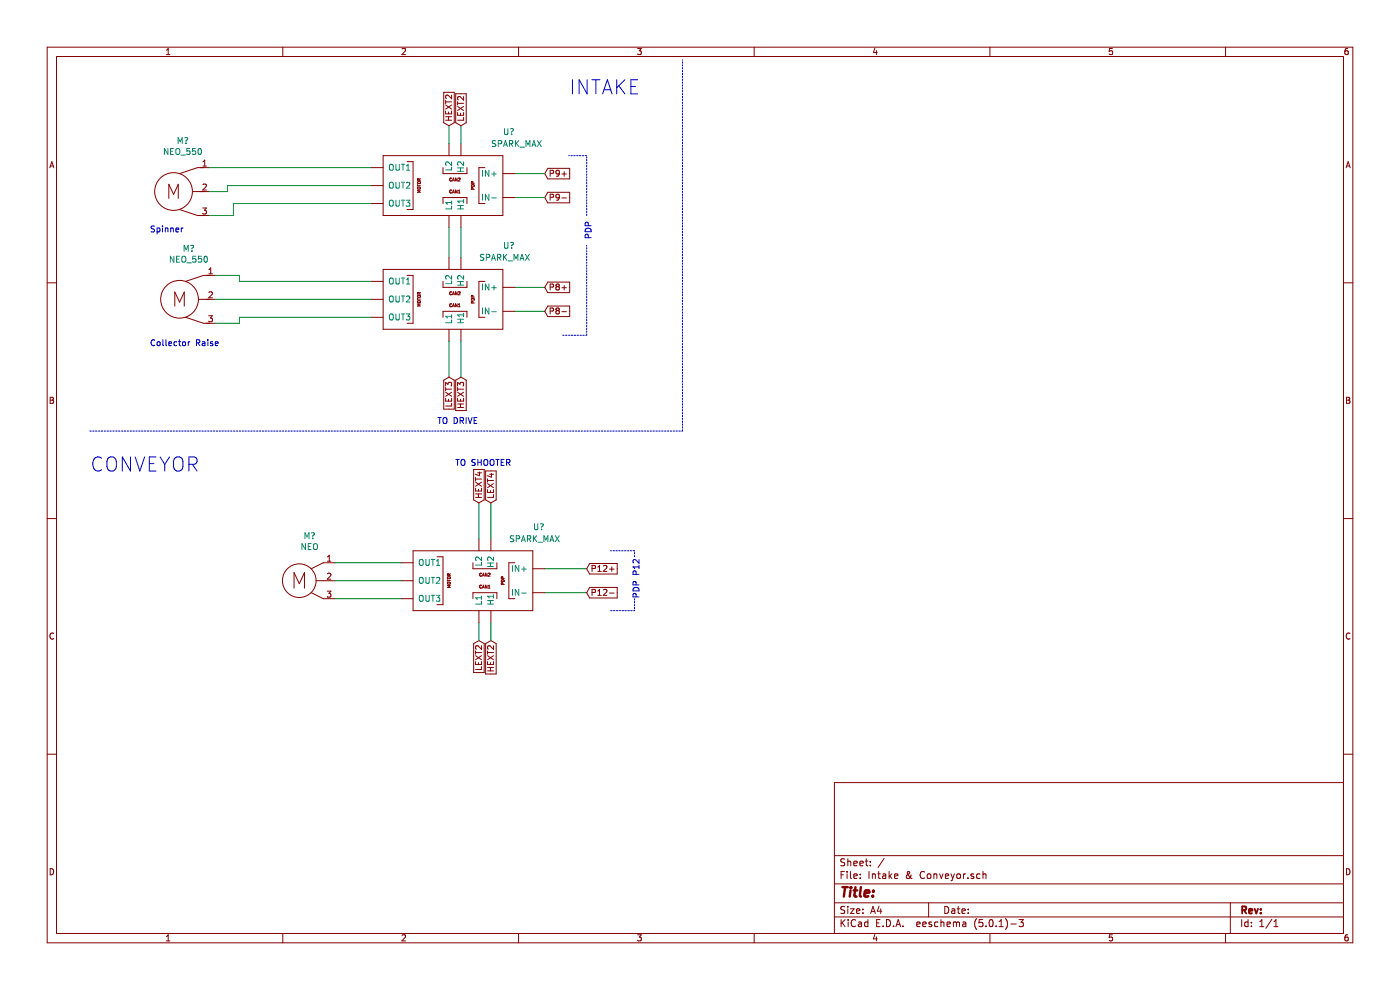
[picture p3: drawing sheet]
EESchema Schematic File Version 4
EELAYER 26 0
EELAYER END
$Descr A4 11693 8268
encoding utf-8
Sheet 1 1
Title ""
Date ""
Rev ""
Comp ""
Comment1 ""
Comment2 ""
Comment3 ""
Comment4 ""
$EndDescr
$Comp
L Robot_Parts:NEO_550 M?
U 1 1
P 1450 1600
F 0 "M?" H 1527 2025 50  0000 C CNN
F 1 "NEO_550" H 1527 1934 50  0000 C CNN
F 2 "" H 1450 1850 50  0001 C CNN
F 3 "" H 1450 1850 50  0001 C CNN
	1    1450 1600
	1    0    0    -1  
$EndComp
$Comp
L Robot_Parts:NEO_550 M?
U 1 1
P 1500 2500
F 0 "M?" H 1577 2925 50  0000 C CNN
F 1 "NEO_550" H 1577 2834 50  0000 C CNN
F 2 "" H 1500 2750 50  0001 C CNN
F 3 "" H 1500 2750 50  0001 C CNN
	1    1500 2500
	1    0    0    -1  
$EndComp
Text Notes 1250 1950 0    50   ~ 0
Spinner\n
Text Notes 1250 2900 0    50   ~ 0
Collector Raise\n
Wire Notes Line
	750  3600 5700 3600
Wire Notes Line
	5700 3600 5700 500 
$Comp
L Robot_Parts:SPARK_MAX U?
U 1 1
P 3700 1550
F 0 "U?" H 4200 2000 50  0000 L CNN
F 1 "SPARK_MAX" H 4100 1900 50  0000 L CNN
F 2 "" H 3400 1900 50  0001 C CNN
F 3 "" H 3400 1900 50  0001 C CNN
	1    3700 1550
	1    0    0    -1  
$EndComp
$Comp
L Robot_Parts:SPARK_MAX U?
U 1 1
P 3700 2500
F 0 "U?" H 4200 2950 50  0000 L CNN
F 1 "SPARK_MAX" H 4000 2850 50  0000 L CNN
F 2 "" H 3400 2850 50  0001 C CNN
F 3 "" H 3400 2850 50  0001 C CNN
	1    3700 2500
	1    0    0    -1  
$EndComp
Wire Wire Line
	3750 2150 3750 1900
Wire Wire Line
	3850 2150 3850 1900
Wire Wire Line
	1750 1400 3100 1400
Wire Wire Line
	1750 1600 1900 1600
Wire Wire Line
	1900 1600 1900 1550
Wire Wire Line
	1900 1550 3100 1550
Wire Wire Line
	3100 1700 1950 1700
Wire Wire Line
	1950 1700 1950 1800
Wire Wire Line
	1950 1800 1750 1800
Wire Wire Line
	1800 2300 2000 2300
Wire Wire Line
	2000 2300 2000 2350
Wire Wire Line
	2000 2350 3100 2350
Wire Wire Line
	1800 2500 3100 2500
Wire Wire Line
	2000 2700 2000 2650
Wire Wire Line
	2000 2650 3100 2650
Wire Wire Line
	1800 2700 2000 2700
Wire Wire Line
	4300 2400 4550 2400
Wire Wire Line
	4300 2600 4550 2600
Text GLabel 4550 2400 2    50   Input ~ 0
P8+
Text GLabel 4550 2600 2    50   Input ~ 0
P8-
Text GLabel 4550 1450 2    50   Input ~ 0
P9+
Text GLabel 4550 1650 2    50   Input ~ 0
P9-
Wire Wire Line
	4300 1450 4550 1450
Wire Wire Line
	4300 1650 4550 1650
Text Notes 4950 2000 1    50   ~ 0
PDP\n
Wire Notes Line
	4700 2800 4900 2800
Wire Notes Line
	4900 1800 4900 1300
Wire Notes Line
	4900 1300 4750 1300
Wire Notes Line
	4900 2800 4900 2050
Text Notes 4750 800  0    118  ~ 0
INTAKE\n
$Comp
L Robot_Parts:NEO M?
U 1 1
P 2500 4850
F 0 "M?" H 2586 5225 50  0000 C CNN
F 1 "NEO" H 2586 5134 50  0000 C CNN
F 2 "" H 2500 5100 50  0001 C CNN
F 3 "" H 2500 5100 50  0001 C CNN
	1    2500 4850
	1    0    0    -1  
$EndComp
$Comp
L Robot_Parts:SPARK_MAX U?
U 1 1
P 3950 4850
F 0 "U?" H 4450 5300 50  0000 L CNN
F 1 "SPARK_MAX" H 4250 5200 50  0000 L CNN
F 2 "" H 3650 5200 50  0001 C CNN
F 3 "" H 3650 5200 50  0001 C CNN
	1    3950 4850
	1    0    0    -1  
$EndComp
Wire Wire Line
	2800 4700 3350 4700
Wire Wire Line
	2800 4850 3350 4850
Wire Wire Line
	2800 5000 3350 5000
Wire Wire Line
	4550 4750 4900 4750
Wire Wire Line
	4550 4950 4900 4950
Text GLabel 4900 4750 2    50   Input ~ 0
P12+
Text GLabel 4900 4950 2    50   Input ~ 0
P12-
Text Notes 5350 5000 1    50   ~ 0
PDP P12\n
Wire Notes Line
	5100 5100 5300 5100
Wire Notes Line
	5300 4650 5300 4600
Wire Notes Line
	5300 4600 5100 4600
Wire Notes Line
	5300 5000 5300 5100
Wire Wire Line
	3750 1200 3750 1050
Wire Wire Line
	3850 1200 3850 1050
Text GLabel 3750 1050 1    50   Input ~ 0
HEXT2
Text GLabel 3850 1050 1    50   Input ~ 0
LEXT2
Text GLabel 4100 5350 3    50   Input ~ 0
HEXT2
Text GLabel 4000 5350 3    50   Input ~ 0
LEXT2
Wire Wire Line
	4000 5350 4000 5200
Wire Wire Line
	4100 5350 4100 5200
Wire Wire Line
	3750 2850 3750 3150
Wire Wire Line
	3850 2850 3850 3150
Text Notes 750  3950 0    118  ~ 0
CONVEYOR
Text GLabel 3850 3150 3    50   Input ~ 0
HEXT3
Text GLabel 3750 3150 3    50   Input ~ 0
LEXT3
Text Notes 3650 3550 0    50   ~ 0
TO DRIVE\n
Wire Wire Line
	4000 4500 4000 4200
Wire Wire Line
	4100 4500 4100 4200
Text GLabel 4000 4200 1    50   Input ~ 0
HEXT4
Text GLabel 4100 4200 1    50   Input ~ 0
LEXT4
Text Notes 3800 3900 0    50   ~ 0
TO SHOOTER\n
$EndSCHEMATC
